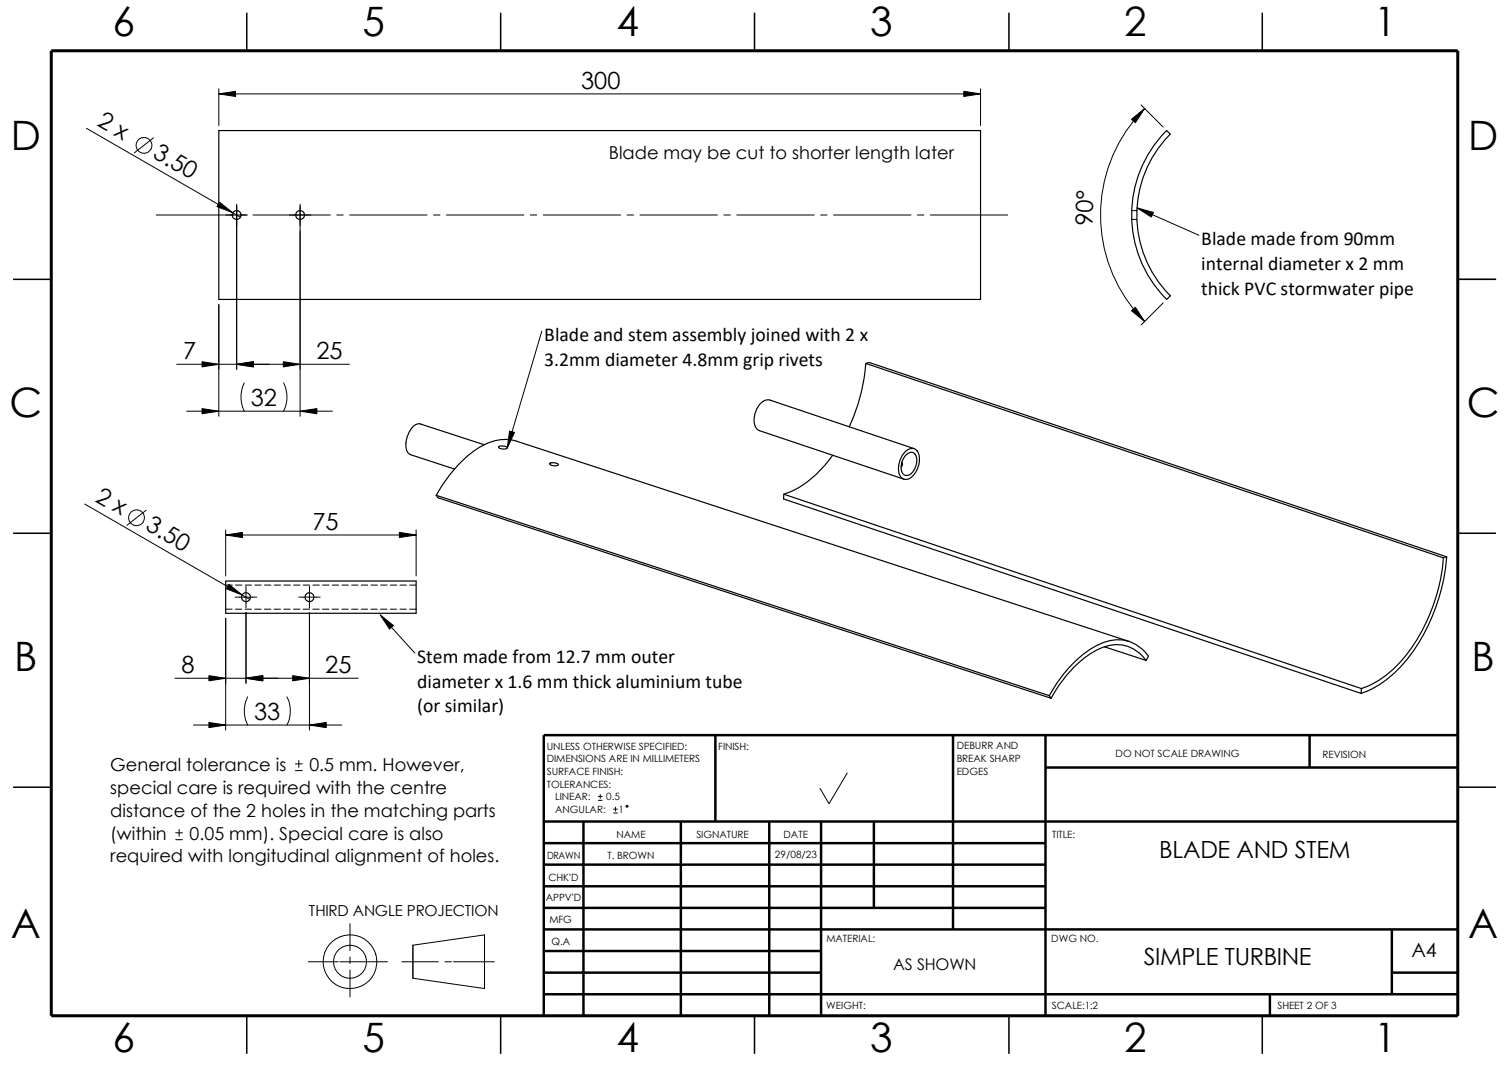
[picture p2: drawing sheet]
<svg xmlns="http://www.w3.org/2000/svg" width="297mm" height="210mm" viewBox="0 0 297 210" stroke-linecap="round" stroke-linejoin="round" font-family="sans-serif">
<g fill="none" stroke="#000" stroke-width=".2">
<path d="M43.1 18.5h149.9M43.1 17.5v7.2M193 17.5v7.2M17 25.3l30.3 17.5M30.2 27.1l-3.7 3M224.6 20.7l4.4 4.3M225.3 21.4a29.7 29.7 0 0 0 0 41.9M30.8 42.3h17.9M43.1 59.9v22M46.6 40.2v32.5M49.8 42.3h15.2M59.1 40.2v41.7"/>
<path d="M66.3 42.3h1.3M68.8 42.3h15.3M85.3 42.3h1.3M87.9 42.3h15.2M104.4 42.3h1.3M106.9 42.3h15.3M123.4 42.3h1.3M126 42.3h15.2M142.5 42.3h1.3M145 42.3h15.3M161.5 42.3h1.3M164.1 42.3h15.2"/>
<path d="M180.6 42.3h1.3M183.1 42.3h15.3M222.8 41.4h1.1M222.8 43.2h1M223.8 40.9l12.2 5.4M229 59.6l-4.4 4.4M287 55h7.5M34.8 71.7h34M48.1 75.4a6.2 6.2 0 0 0 0 5.5M55.8 75.4a6.2 6.2 0 0 1 0 5.5M106.7 65.2l-6.8 22.9M16.7 99.2l32.5 18.8"/>
<path d="M36.7 80.9h28.7M28.8 100.4l-3.8 3M44.4 105.3h37.5M44.4 119.9h1.3M44.4 104.3v9M44.4 115.1h1.3M46.3 117.5h4.2M46.3 119.9h1.3M46.4 115.1h1.2M48.2 119.9h1.3M48.3 115.1h1.2M48.4 115.4v4.3"/>
<path d="M50.1 119.9h1.3M50.2 115.1h1.2M52 119.9h1.3M52.1 115.1h1.2M54 119.9h1.2M54 115.1h1.2M55.9 119.9h1.2M55.9 115.1h1.2M57.8 119.9h1.2M57.8 115.1h1.3M58.8 117.5h4.2M59.7 119.9h1.2"/>
<path d="M59.7 115.1h1.3M60.9 115.4v4.3M61.6 119.9h1.2M61.6 115.1h1.3M63.5 119.9h1.2M63.5 115.1h1.3M65.4 119.9h1.3M65.4 115.1h1.3M67.3 119.9h1.3M67.3 115.1h1.3M69.2 119.9h1.3M69.2 115.1h1.3"/>
<path d="M71.1 119.9h1.3M71.1 115.1h1.3M73 119.9h1.3M73 115.1h1.3M74.9 119.9h1.3M74.9 115.1h1.3M76.8 119.9h1.3M76.8 115.1h1.3M78.7 119.9h1.3M78.7 115.1h1.3M80.6 119.9h1.3M80.6 115.1h1.3"/>
<path d="M81.9 104.3v9M34.4 133.5h36.1M44.4 121.7v22M48.4 120.5v14M48.7 137.1a6.2 6.2 0 0 0 0 5.6M56.5 137.1a6.2 6.2 0 0 1 0 5.6M60.9 120.5v23.2M74.8 121l6.9 7.5M38.1 142.7h29.2M58.1 151.7h1.4M58.1 150.3h1.4M58.8 149.6v1.4"/>
<path d="M117.8 157.5h.7M117.8 156.7h.7M118.1 156.4v.7M120.8 160h.7M120.8 159.2h.7M121.2 158.9v.7M166.8 152.1l-3.6 6.1-1.8-3M287 144.7v55.2h-187.2M34.6 165.2h1.3M34.6 163.9h1.3M35.3 163.2v1.4M60.7 189.3h5.9"/>
<path d="M66.9 189.3h9.4M68.9 181.8v5.3M68.9 188.3v1.3M68.9 190.9v5.3M79.1 189.3h7.2M81.3 186l14.1-2v10.5l-14.1-2zM87.6 189.3h1.3M89.3 189.3h8M95.4 184v10.5"/>
<circle cx="28.3" cy="28.6" r="1.56"/>
<circle cx="26.9" cy="101.9" r="1.55"/>
<circle cx="123.4" cy="158.7" r=".19"/>
<circle cx="68.9" cy="189.3" r="5.3"/>
<circle cx="68.9" cy="189.3" r="3.2"/>
</g>
<g fill="none" stroke="#000" stroke-width=".49">
<path d="M140.8 144.7v17M187.6 144.7v38.2M205.8 144.7v55.2M205.8 151h81.2M257.8 144.7v6.3M287 144.7h-180v55.2M107 161.7h180M107 165.9h98.8M107 170.2h98.8M107 174.4h98.8M107 178.7h98.8M114.8 161.7v38.2"/>
<path d="M134 161.7v38.2M151.4 161.7v38.2M161.6 161.7v38.2M172 161.7v17M107 195.7h180M107 182.9h180M107 187.2h54.6M107 191.4h54.6M250 195.7v4.2M274 182.9v12.8M274 191.4h13"/>
</g>
<g fill="none" stroke="#000" stroke-width=".3">
<path d="M48.6 2.5v7.5M98.5 2.5v7.5M148.5 2.5v7.5M198.6 2.5v7.5M248.5 2.5v7.5M2.6 55h7.5M287 55h7.5M2.6 104.9h7.5M287 104.9h7.5M2.6 154.9h7.5M287 154.9h7.5M48.6 199.9v7.5"/>
<path d="M98.5 199.9v7.5M148.5 199.9v7.5M198.6 199.9v7.5M248.5 199.9v7.5"/>
</g>
<path d="M10.1 10h276.9v189.9h-276.9z" fill="none" stroke="#000" stroke-width=".59"/>
<g fill="none" stroke="#000" stroke-width=".23">
<path d="M43.1 25.7h149.9v33.2h-149.9zM230.4 26.4a22.5 22.5 0 0 0 0 31.8l-.7 .7M230.4 26.4l-.7-.7a23.5 23.5 0 0 0-.1 33.2M170.4 71.5l.7-.2 113.7 38.3M85.9 97.5a25 25 0 0 1 9.2-9.9 8.4 8.4 0 0 1 6.5-.8l120.7 39.4M85.9 97.5l120.6 39.4M85.9 97.5l.3 .5 120.7 39.4M95.3 87.5l-12.5-4.1a2.42 2.42 0 0 0-2.4 2l-.3 .6a3.6 3.6 0 0 0 .2 3.2l.5 .3 8.7 2.8M98.2 87.9a1.62 1.62 0 0 1 1.7 .3 1.49 1.49 0 0 1-1.8-.2zM108.2 91.2a1.55 1.55 0 0 1 1.7 .2 1.43 1.43 0 0 1-1.7-.1zM154.3 97.3l113.7 38.2a20.9 20.9 0 0 0 10.9-9.6 36.4 36.4 0 0 0 5.2-16.1M154.3 97.3l-.1 .9 113.7 38.3"/>
<path d="M163.9 89.6a20 20 0 0 1-9.6 7.7M167.2 84a36.3 36.3 0 0 0 3.2-12.5l113.7 38.3M177.5 91.8h-.1M177.5 90.9a.72 .72 0 0 1-.1 1M177.5 91.2h.1M178 89.1a1.63 1.63 0 0 1 2.5-.4 4.2 4.2 0 0 1-1.7 5.6 1.47 1.47 0 0 1-1.9-1.5 5 5 0 0 1 1.1-3.7zM178.5 89.4a1.1 1.1 0 0 1 1.3-.3 1.1 1.1 0 0 1 .6 1.1 3.6 3.6 0 0 1-1.3 3.2 1.11 1.11 0 0 1-1.2 0 1.11 1.11 0 0 1-.5-1.1 3.7 3.7 0 0 1 1.1-2.9zM179.9 88.3l-28.4-9.6a2.16 2.16 0 0 0-2.4 1.5 3.6 3.6 0 0 0 .1 4.4l28.7 9.7M44.4 114.3h37.5v6.4h-37.5zM284.8 109.6a36.6 36.6 0 0 1-10 22.5 18.6 18.6 0 0 1-6.9 4.4M284.8 109.6l-.7 .2M206.5 136.9l.4 .5"/>
<path d="M217.4 127.3l8.2 2.7M225.6 130l.5-.9a7.3 7.3 0 0 0-9.6-2.4 23.7 23.7 0 0 0-10 10.2M225.6 130a7 7 0 0 0-9.1-2.4 22.7 22.7 0 0 0-9.6 9.8M268 135.5l-.1 1"/>
<circle cx="46.6" cy="42.3" r=".88"/>
<circle cx="59.1" cy="42.3" r=".87"/>
<circle cx="48.4" cy="117.5" r=".88"/>
<circle cx="60.9" cy="117.5" r=".88"/>
</g>
<g fill="#000" stroke="#000" stroke-width=".2">
<path d="M43.1 18.5l3.3-.5v1z" fill-rule="evenodd"/>
<path d="M189.7 18l3.3 .5-3.3 .5z" fill-rule="evenodd"/>
<path d="M222.7 23.5l2.6-2.1-1.8 2.8z" fill-rule="evenodd"/>
<path d="M43.2 39.8l2.6 2.1-3.1-1.2z" fill-rule="evenodd"/>
<path d="M223.8 40.9l3.3 .9-.5 .9z" fill-rule="evenodd"/>
<path d="M39.8 71.2l3.3 .5-3.3 .5z" fill-rule="evenodd"/>
<path d="M46.6 71.7l3.3-.5v1z" fill-rule="evenodd"/>
<path d="M46.6 71.7l3.3-.5v1z" fill-rule="evenodd"/>
<path d="M55.8 71.2l3.3 .5-3.3 .5z" fill-rule="evenodd"/>
<path d="M222.7 61.2l.8-.7 1.8 2.8z" fill-rule="evenodd"/>
<path d="M39.8 80.4l3.3 .5-3.3 .5z" fill-rule="evenodd"/>
<path d="M59.1 80.9l3.3-.5v1z" fill-rule="evenodd"/>
<path d="M100.3 84.8l1 .3-1.4 3z" fill-rule="evenodd"/>
<path d="M44.4 105.3l3.3-.5v1z" fill-rule="evenodd"/>
<path d="M45.1 115l2.6 2.1-3.1-1.2z" fill-rule="evenodd"/>
<path d="M78.6 104.8l3.3 .5-3.3 .5z" fill-rule="evenodd"/>
<path d="M41.1 133l3.3 .5-3.3 .5z" fill-rule="evenodd"/>
<path d="M48.4 133.5l3.3-.5v1z" fill-rule="evenodd"/>
<path d="M48.4 133.5l3.3-.5v1z" fill-rule="evenodd"/>
<path d="M57.6 133l3.3 .5-3.3 .5z" fill-rule="evenodd"/>
<path d="M74.8 121l2.6 2.1-.7 .7z" fill-rule="evenodd"/>
<path d="M41.1 142.2l3.3 .5-3.3 .5z" fill-rule="evenodd"/>
<path d="M60.9 142.7l3.3-.5v1z" fill-rule="evenodd"/>
</g>
<g font-size="8">
<text x="22.2" y="7.1">6</text>
<text x="71.3" y="7.1">5</text>
<text x="121.3" y="7.1">4</text>
<text x="171.3" y="7.1">3</text>
<text x="221.3" y="7.1">2</text>
<text x="270.5" y="7.1">1</text>
<text x="2.1" y="29.6">D</text>
<text x="289" y="29.6">D</text>
<text x="1.8" y="82.1">C</text>
<text x="288.7" y="82.1">C</text>
<text x="2.8" y="132.1">B</text>
<text x="289.7" y="132.1">B</text>
<text x="2.1" y="184.5">A</text>
<text x="289" y="184.5">A</text>
<text x="22.2" y="207">6</text>
<text x="71.3" y="207">5</text>
<text x="121.3" y="207">4</text>
<text x="171.3" y="207">3</text>
<text x="221.3" y="207">2</text>
<text x="270.5" y="207">1</text>
</g>
<g font-size="4.7">
<text x="114.4" y="17.5">300</text>
<text x="18.9" y="24.6" transform="rotate(30 18.9 24.6)">2 x</text>
<text x="29.9" y="30.9" transform="rotate(30 29.9 30.9)">3.50</text>
<text x="215" y="44.5" transform="rotate(-88 215 44.5)">90°</text>
<text x="36.1" y="70.7">7</text>
<text x="62.3" y="70.7">25</text>
<text x="49.4" y="79.9">32</text>
<text x="18.6" y="98.5" transform="rotate(30 18.6 98.5)">2 x</text>
<text x="28.4" y="104.2" transform="rotate(30 28.4 104.2)">3.50</text>
<text x="61.5" y="104.3">75</text>
<text x="35.7" y="132.5">8</text>
<text x="64" y="132.5">25</text>
<text x="50" y="141.7">33</text>
<text x="228.2" y="168.9">BLADE AND STEM</text>
<text x="225.1" y="189.9">SIMPLE TURBINE</text>
</g>
<g font-size="3.9">
<text x="236.5" y="53.1">internal diameter x 2 mm</text>
<text x="236.5" y="48.2">Blade made from 90mm</text>
<text x="236.5" y="58">thick PVC stormwater pipe</text>
<text x="107.1" y="72">3.2mm diameter 4.8mm grip rivets</text>
<text x="107.1" y="67.1">Blade and stem assembly joined with 2 x</text>
<text x="82.1" y="130.5">Stem made from 12.7 mm outer</text>
<text x="82.1" y="135.3">diameter x 1.6 mm thick aluminium tube</text>
<text x="82.1" y="140.2">(or similar)</text>
<text x="277.8" y="188.4">A4</text>
</g>
<g font-size="3.5">
<text x="119.8" y="31.3">Blade may be cut to shorter length later</text>
<text x="21.7" y="151.6">General tolerance is</text>
<text x="60.9" y="151.6">0.5 mm. However,</text>
<text x="21.7" y="156.2">special care is required with the centre</text>
<text x="21.7" y="160.7">distance of the 2 holes in the matching parts</text>
<text x="21.7" y="165.2">(within</text>
<text x="37.3" y="165.2">0.05 mm). Special care is also</text>
<text x="21.7" y="169.7">required with longitudinal alignment of holes.</text>
</g>
<text font-size="3.2" x="175.8" y="190.8">AS SHOWN</text>
<text font-size="3" x="60.8" y="180.2">THIRD ANGLE PROJECTION</text>
<g font-size="2">
<text x="107.6" y="147.5">UNLESS OTHERWISE SPECIFIED:</text>
<text x="141.4" y="147.5">FINISH:</text>
<text x="188.3" y="149.9">BREAK SHARP</text>
<text x="188.3" y="147.4">DEBURR AND</text>
<text x="219.6" y="148.9">DO NOT SCALE DRAWING</text>
<text x="260.3" y="149.1">REVISION</text>
<text x="107.6" y="150">DIMENSIONS ARE IN MILLIMETERS</text>
<text x="107.6" y="152.5">SURFACE FINISH:</text>
<text x="107.6" y="155">TOLERANCES:</text>
<text x="188.3" y="152.4">EDGES</text>
<text x="109.3" y="160">ANGULAR:</text>
<text x="109.3" y="157.5">LINEAR:</text>
<text x="119.3" y="157.5">0.5</text>
<text x="121.8" y="160">1</text>
<text x="121.4" y="165">NAME</text>
<text x="137.1" y="164.9">SIGNATURE</text>
<text x="154.2" y="164.9">DATE</text>
<text x="207.1" y="164.9">TITLE:</text>
<text x="107.7" y="169.1">DRAWN</text>
<text x="108" y="173.3">CHK'D</text>
<text x="119.6" y="169.1">T. BROWN</text>
<text x="152.5" y="168.9">29/08/23</text>
<text x="107.4" y="177.4">APPV'D</text>
<text x="108.2" y="181.7">MFG</text>
<text x="108.5" y="185.9">Q.A</text>
<text x="162.7" y="185.5">MATERIAL:</text>
<text x="206.9" y="185.5">DWG NO.</text>
<text x="162.6" y="198.5">WEIGHT:</text>
<text x="207.1" y="198.5">SCALE:1:2</text>
<text x="251.5" y="198.5">SHEET 2 OF 3</text>
</g>
</svg>
